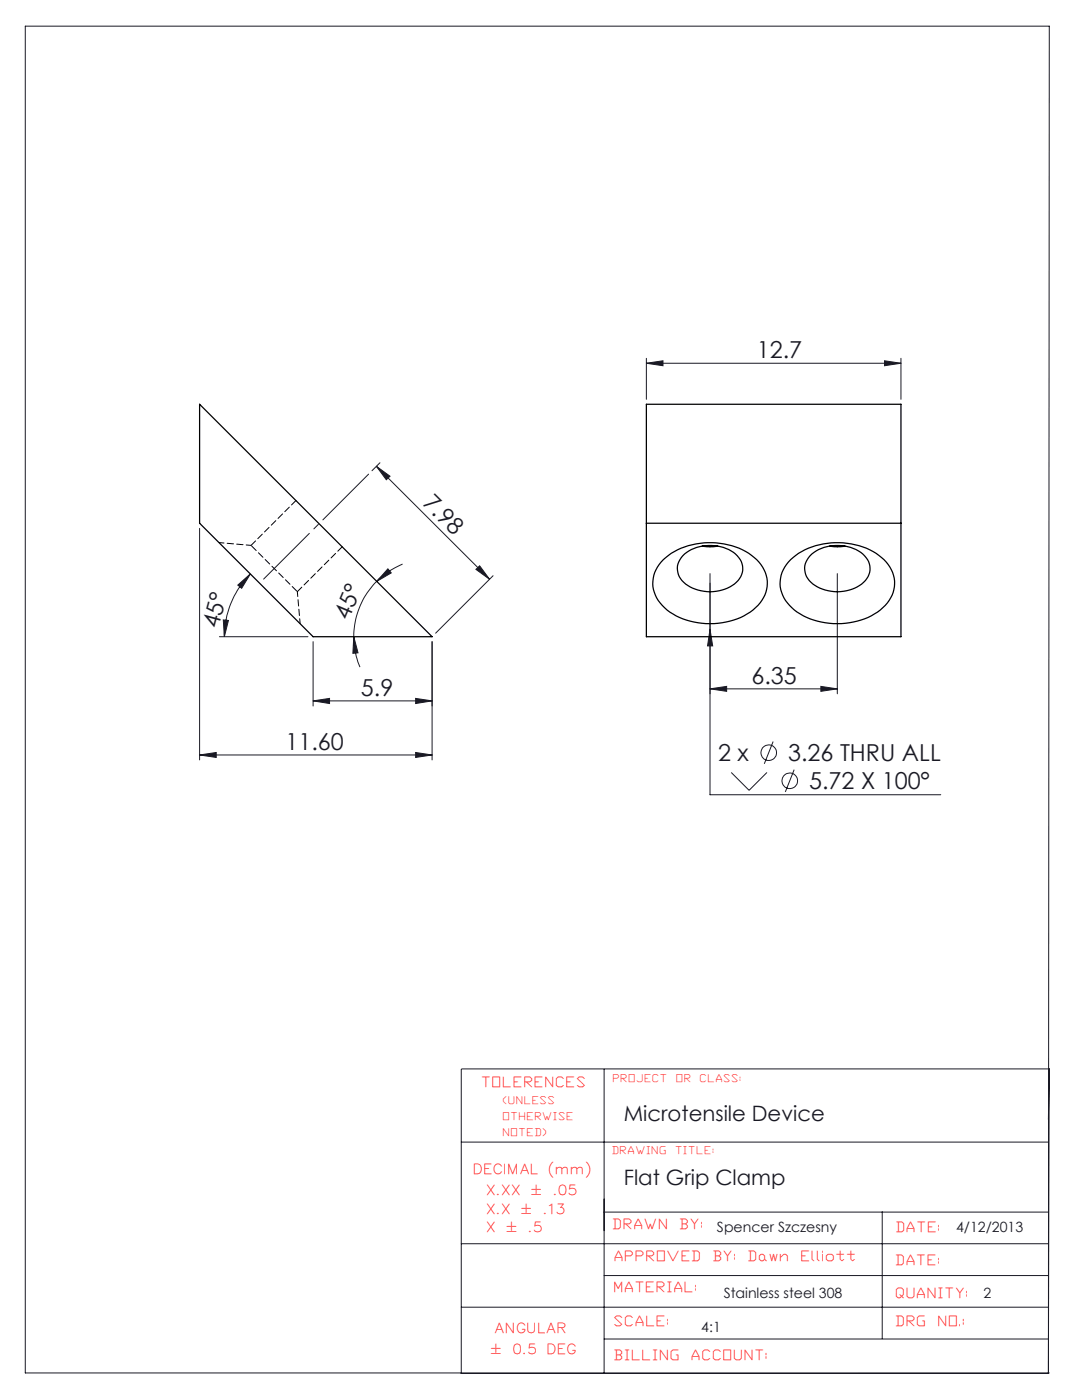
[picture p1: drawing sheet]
<svg xmlns="http://www.w3.org/2000/svg" width="216mm" height="279mm" viewBox="0 0 216 279" stroke-linecap="round" stroke-linejoin="round" font-family="sans-serif">
<g fill="none" stroke="#191924" stroke-width=".2">
<path d="M129 72.5l3.3-.5v1zM129 71.5v8.2M129 72.5h50.8M176.5 72l3.3 .5-3.3 .5zM179.8 71.5v8.2M75.1 93.1l2.7 1.9-.7 .7zM75.1 93.1l22.6 22.5M75.8 92.4l-1.6 1.5M39.8 105.4v46.3M47.4 116.8l2.6-2.3-1.8 2.9zM50 114.5a17.9 17.9 0 0 0-5.2 12.6M75.2 116a15.6 15.6 0 0 0-4.6 11.1"/>
<path d="M77.4 113.5l.7 .8-2.9 1.7zM80.3 112.6l-.5 .2a15.4 15.4 0 0 0-4.6 3.2M95 113.6l.7-.7 2 2.7zM98.4 114.9l-11.5 11.5M141.7 114.5v44.1h46M167.1 114.5v24M43.8 127.1h17.7M44.6 123.7l1 .1-.8 3.3zM62.5 139.9l3.3-.5v1zM62.5 128.1v12.8M62.5 139.9h23.7M70.6 127.1l.8 3.2-1 .1z"/>
<path d="M70.6 127.1a15 15 0 0 0 1.2 6M82.9 139.4l3.3 .5-3.3 .5zM86.2 128.1v23.6M141.7 125.6l.5 3.3h-1zM141.7 137.5l3.3-.5v1zM141.7 137.5h25.4M163.8 137l3.3 .5-3.3 .5zM39.8 150.7l3.3-.5v1zM39.8 150.7h46.4M82.9 150.2l3.3 .5-3.3 .5zM145.9 154.2l3.6 3.5 3.5-3.5M154.3 148l-1.8 4.4"/>
<path d="M158.5 153.6l-1.8 4.4M92 213.4v60.7h117.2l.2-268.9h-204.4v268.8h204.4M92.1 213.3h117.2l-.1 10.1M120.5 213.4v60.7M92 227.9h117.2M92 248.2h117.2M120.5 241.9h88.7M120.5 254.6h88.7M176 241.8v25.4M92 260.9h117.1M120.5 267.2h88.6"/>
<circle cx="153.4" cy="150.2" r="1.56"/>
<circle cx="157.6" cy="155.8" r="1.56"/>
</g>
<path d="M73.5 94.6l-20.9 21" fill="none" stroke="#191924" stroke-width=".2" stroke-dasharray="15.2 1.3 1.3 1.3" stroke-dashoffset="2.3"/>
<g fill="#191924">
<path d="M141.7 125.6l.5 3.3h-1z"/>
<path d="M82.9 150.2l3.3 .5-3.3 .5zM39.8 150.7l3.3-.5v1z"/>
<path d="M141.7 137.5l3.3-.5v1zM163.8 137l3.3 .5-3.3 .5z"/>
<path d="M62.5 139.9l3.3-.5v1zM82.9 139.4l3.3 .5-3.3 .5z"/>
<path d="M77.4 113.5l.7 .8-2.9 1.7zM70.6 127.1l.8 3.2-1 .1z"/>
<path d="M47.4 116.8l2.6-2.3-1.8 2.9zM44.6 123.7l1 .1-.8 3.3z"/>
<path d="M75.1 93.1l2.7 1.9-.7 .7zM95 113.6l.7-.7 2 2.7z"/>
<path d="M129 72.5l3.3-.5v1zM176.5 72l3.3 .5-3.3 .5z"/>
</g>
<path d="M39.8 80.7l46.4 46.4h-23.7l-22.7-22.7zM129 80.7h50.8v46.4h-50.8zM129 104.4h50.8M132.4 111.7a14.5 14.5 0 0 1 18.6 0 6.4 6.4 0 0 1-.8 10 14.9 14.9 0 0 1-17.1 0 6.5 6.5 0 0 1-2.2-8l.6-1zM136.2 110.9a8.2 8.2 0 0 1 10.9 0 3.7 3.7 0 0 1-1 5.9 8.3 8.3 0 0 1-10-.9 3.5 3.5 0 0 1 .1-5zM140.1 109l1 .1 2.1-.1M157.8 111.7a14.5 14.5 0 0 1 18.6 0 6.4 6.4 0 0 1-.8 10 14.9 14.9 0 0 1-17.1 0 6.5 6.5 0 0 1-2.2-8l.6-1zM162 110.6a8.3 8.3 0 0 1 10.5 .3 3.7 3.7 0 0 1-1 5.9 8.3 8.3 0 0 1-10-.9 3.6 3.6 0 0 1 .5-5.3zM165.5 109l1 .1 2.1-.1" fill="none" stroke="#000" stroke-width=".25"/>
<path d="M59.3 118.1l-9.2-9.3" fill="none" stroke="#000" stroke-width=".2" stroke-dasharray="1.3 .6" stroke-dashoffset="-.2"/>
<path d="M50.1 108.8l-6.4-.5M59.9 124.5l-.6-6.4" fill="none" stroke="#000" stroke-width=".2" stroke-dasharray="1.3 .6" stroke-dashoffset=".3"/>
<path d="M59.1 99.9l-9 8.9M59.3 118.1l9-9" fill="none" stroke="#000" stroke-width=".2" stroke-dasharray="1.3 .6"/>
<g font-size="4.7" fill="#191924">
<text x="151" y="71.5">12.7</text>
<text x="84.2" y="100.6" transform="rotate(45 84.2 100.6)">7.98</text>
<text x="43.5" y="125.6" transform="rotate(-75 43.5 125.6)">45°</text>
<text x="69.5" y="123.8" transform="rotate(-67 69.5 123.8)">45°</text>
<text x="150" y="136.4">6.35</text>
<text x="72" y="138.9">5.9</text>
<text x="57" y="149.6">11.60</text>
<text x="143.3" y="151.9">2 x</text>
<text x="157.3" y="151.9">3.26 THRU ALL</text>
<text x="161.5" y="157.5">5.72 X 100°</text>
</g>
<g font-size="4.2" fill="#191924">
<text x="124.5" y="223.8">Microtensile Device</text>
<text x="124.5" y="236.5">Flat Grip Clamp</text>
</g>
<g font-size="2.8" fill="#f00">
<text x="96.3" y="216.9">TOLERENCES</text>
<text x="94.7" y="234.3">DECIMAL (mm)</text>
<text x="97.3" y="238.6">X.XX ± .05</text>
<text x="97.3" y="245.8">X ± .5</text>
<text x="97.3" y="242.3">X.X ± .13</text>
<text x="122.4" y="245.2">DRAWN</text>
<text x="135.8" y="245.2">BY:</text>
<text x="178.9" y="245.9">DATE:</text>
<text x="122.7" y="251.8">APPROVED</text>
<text x="142.4" y="251.8">BY:</text>
<text x="149.4" y="251.8">Dawn</text>
<text x="160" y="251.8">Elliott</text>
<text x="122.7" y="257.9">MATERIAL:</text>
<text x="178.9" y="252.5">DATE:</text>
<text x="178.9" y="258.9">QUANITY:</text>
<text x="98.9" y="266">ANGULAR</text>
<text x="122.7" y="264.7">SCALE:</text>
<text x="178.9" y="264.7">DRG</text>
<text x="187.3" y="264.7">NO.:</text>
<text x="98" y="270.3">± 0.5 DEG</text>
<text x="122.7" y="271.4">BILLING</text>
<text x="138.1" y="271.4">ACCOUNT:</text>
</g>
<g font-size="2.8" fill="#191924">
<text x="143.1" y="246">Spencer Szczesny</text>
<text x="190.8" y="246">4/12/2013</text>
<text x="144.4" y="259">Stainless steel 308</text>
<text x="196.2" y="259">2</text>
<text x="139.9" y="265.8">4:1</text>
</g>
<g font-size="2.1" fill="#f00">
<text x="122.4" y="216">PROJECT</text>
<text x="135" y="216">OR</text>
<text x="139.8" y="216">CLASS:</text>
<text x="100.5" y="220.3">(UNLESS</text>
<text x="100.5" y="223.5">OTHERWISE</text>
<text x="100.5" y="226.7">NOTED)</text>
<text x="122.3" y="230.3">DRAWING</text>
<text x="134.9" y="230.3">TITLE:</text>
</g>
</svg>
